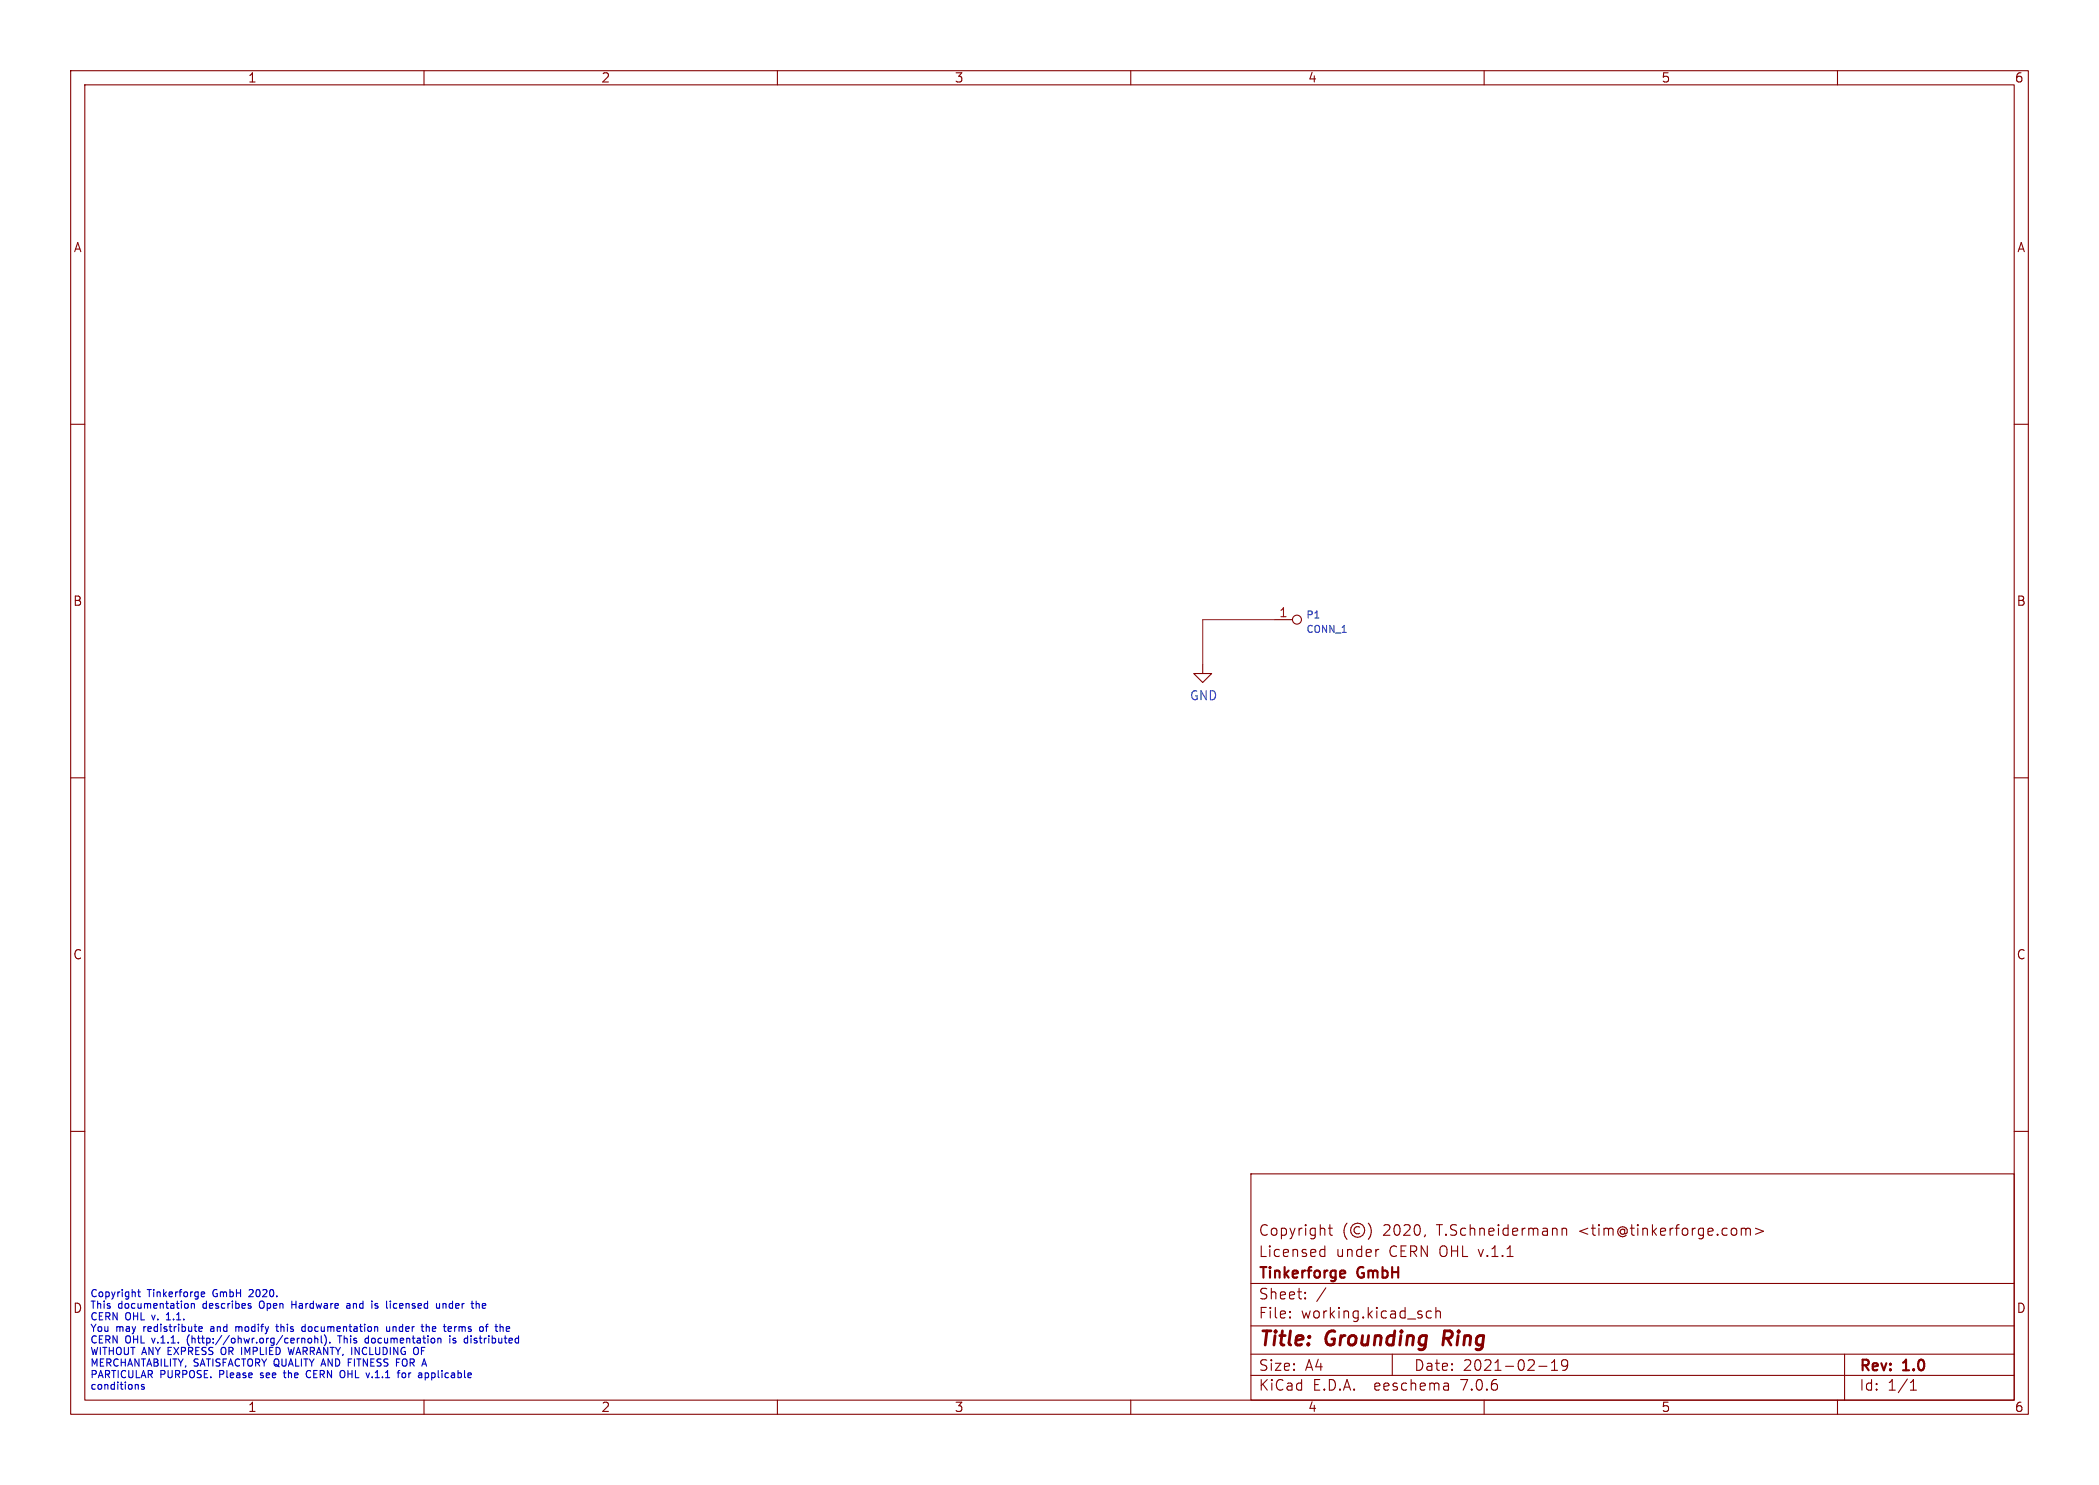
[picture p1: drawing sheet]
<svg xmlns="http://www.w3.org/2000/svg" width="297mm" height="210mm" viewBox="0 0 297 210" stroke-linecap="round" stroke-linejoin="round" font-family="sans-serif">
<g fill="none" stroke="#840000" stroke-width=".15">
<path d="M10 10h277v190h-277zM12 12h273v186h-273zM60 10v2M110 10v2M160 10v2M210 10v2M260 10v2M10 60h2M285 60h2M170.2 94v1.3h1.2l-1.2 1.2-1.3-1.2h1.3M180.3 87.6h2.6M10 110h2"/>
<path d="M285 110h2M10 160h2M285 160h2M177 166h108v32h-108zM186.9 177.6l.1 .1 .5-.1M186.9 176.8l.1-.1 .5 .1M187.5 176.2v1.5M188 173.7h.5M188.2 173.2v1.3v.1l.3 .1M190.6 173a1.72 1.72 0 0 0 0 2.3M192.4 173.6a.52 .52 0 0 0-.8 .4 .52 .52 0 0 0 .8 .4M193.6 173a1.72 1.72 0 0 1 0 2.3"/>
<path d="M195 176.7h.1M201.7 174.6l-.2 .3M221 173.8a.37 .37 0 0 1 .7 .1v.8M221 173.7v1M246.4 173.8a.37 .37 0 0 1 .6 .1M246.4 173.7v1M247 173.9l.2-.2 .4 .1 .1 .9M247 173.9v.8M248.4 173.7l1.1 .4-1.1 .5M60 198v2M110 198v2M160 198v2"/>
<path d="M177 194.5h108M177 191.5h108M177 187.5h108M177 181.5h108M182.5 186.3h.1l-.1 .1M182.5 186.3v.1M182.5 185.5v.1M182.5 185.5h.1l-.1 .1M184.7 183.6v.1M184.7 183.6h-.1l.1 .1M184.7 182.8v.1M184.7 182.8h-.1l.1 .1"/>
<path d="M187.6 182.1l-1.3 2M197 191.5v3M202.5 185.5l-.4-.1-.3 .3v.4l.2 .2 .1 .1 .4-.1M203.2 185.5a.37 .37 0 0 1 .6 .1v.8M203.2 184.9v1.5M204.9 195.7l.1 .9M205 196.5l-.2 .1M205 196h-.2M210 198v2M217.7 193.2h1.2M219.5 193.8h.9M219.5 192.7l.5-.4v1.5"/>
<path d="M221.8 192.9l-.3 .3h-.3l-.2-.3v-.3l.1-.2 .4-.1 .2 .1a.99 .99 0 0 1-.3 1.4h-.3M260 198v2M261 191.5v6.5M270.3 196.6h.9M270.3 195.5l.4-.4v1.5"/>
<circle cx="183.5" cy="87.6" r=".63"/>
<circle cx="192.1" cy="174" r="1"/>
</g>
<path d="M204.4 188.2l-.2 2" fill="none" stroke="#840000" stroke-width=".4"/>
<path d="M190.1 179.7l.2 .1v.2l-.7 .2M190.3 180.6l-.2 .1" fill="none" stroke="#840000" stroke-width=".3"/>
<g fill="none" stroke="#0000c2" stroke-width=".15">
<path d="M19.4 195.8l.2 .1v.6M19.5 182.7h.4M19.6 182.4v.8l.3 .2M20.4 195.8h-.2l-.2 .1 .1 .2 .3 .1v.2h-.4M23.5 186.7h.6M23.7 185.8l-.2 .1M26.3 184.3l.2 .1 .1 .1v.4l-.3 .1M26.5 189.2v.7M27.1 184.4l.1-.1 .3 .1v.6M27.1 184.3v.7M28.1 187.9h.5v-.2l-.3-.1-.2 .2 .1 .4h.4M28.5 182.8l.1-.1h.2l.2 .1v.1l-.5 .1"/>
<path d="M28.5 183.2l.1 .2 .3-.1M29.8 187.9v.3M31.3 190.7v.7M33.4 187.6v.7M33.7 187.6l-.3 .1M35.3 182.4l-.1 .1M35.4 184.7l.1 .1-.1 .2M35.4 184.3l.1 .1M35.8 182.8l-.6 .6h.6M36.7 184.1v.8M36.8 194.8h.1M36.9 194.2v.2"/>
<path d="M39 187.6h.4M39.2 187.3v.8l.2 .2M40.1 194.2h.4M40.2 193.8v.9l.3 .1M40.8 190.5l.2 1.1 .2-.8 .2 .8M41.3 184v1M41.3 184.5h.6M42.7 188.1l.2 .2 .3-.1M42.7 189.2v.7M42.7 189.3l.1-.1 .3 .1v.6M43.2 187.7l-.3-.1-.2 .2M43.2 187.3v1"/>
<path d="M43.5 193.9a.5 .5 0 0 0-.2 .6 .5 .5 0 0 0 .6 .3M43.7 189.3l.2-.1 .2 .2v.3l-.2 .2h-.2l-.1-.2zM44.5 189.3l.2-.1 .2 .1 .1 .6M44.5 188.9v1M45.5 188.9v.9l.1 .1M45.9 188.8a1.19 1.19 0 0 1 0 1.5M46.7 189.8v.1M48.1 188.9v1M48.7 193.9a.72 .72 0 0 1 0 .9M49.1 184.4h.4v.6M49.3 192.7h.3M49.5 184.6h-.3l-.2 .2 .2 .2h.3"/>
<path d="M51.7 189.8l.1 .1h.3M52.1 189.3l-.3-.1-.1 .1M52.1 188.9v1M53.1 185h.3M53.4 184.4l-.2-.1-.1 .2v.1l.3 .1M54.7 187.6v.6l.3 .1 .1-.1M55.1 187.6v.7M55.2 184v.1M55.6 187.6v.7M55.8 184.4l-.1 .1 .1 .5M55.8 187.6l-.2 .1M56.1 192.7h.3"/>
<path d="M57 194.2h.2l.2 .1v.3l-.2 .2h-.2l-.1-.2zM59.1 190.6a.72 .72 0 0 1 0 .9M60.2 194.2h.3l.1 .1v.5h-.4M60.3 187.7l.2-.1 .2 .1v.6M60.3 187.3v1M61.8 184.3v.7h.3l.1-.1M62.2 184.3v.7M62.2 189.2l.2 .2v.5M62.7 184.3v.7M63.1 184.4l-.3-.1-.1 .1M63.6 188.9v.1M63.6 189.2v.7"/>
<path d="M63.7 187.6l.2 .3h-.5M63.8 188.2l-.1 .1M64.1 189.9h.4M64.3 187.6v.7M64.4 187.7l-.1 .1M64.5 189.3l-.3-.1-.1 .2v.1l.4 .1M66.6 188.9v.1M66.6 189.2v.7M67.5 184.3l.3 .2v.5M68.3 184.4v.6M68.7 187.6h.4M68.7 184.6l-.5 .1"/>
<path d="M69.1 187.3l-.3 .1v.9M71.7 188.2h.4M71.7 187.7l.3-.1 .1 .3h-.5"/>
</g>
<path d="M180.3 87.6h-10.1v6.4" fill="none" stroke="#009600" stroke-width=".15"/>
<g font-size="2.8" fill="#840000">
<text x="178" y="190.9">Title:</text>
<text x="187.7" y="190.9">Grounding</text>
<text x="205" y="190.9">Ring</text>
</g>
<g font-size="2.1" fill="#840000">
<text x="178" y="178">Licensed</text>
<text x="178" y="175">Copyright</text>
<text x="189" y="178">under</text>
<text x="195.7" y="175">2020,</text>
<text x="196.6" y="178">CERN OHL v.1.1</text>
<text x="203.5" y="175">T.Schneidermann</text>
<text x="223.7" y="175">&lt;tim@tinkerforge.com&gt;</text>
<text x="178" y="184">Sheet:</text>
<text x="178" y="181.2">Tinkerforge</text>
<text x="192.2" y="181.2">GmbH</text>
<text x="178" y="186.7">File:</text>
<text x="184.1" y="186.7">working.kicad_sch</text>
<text x="178" y="196.9">KiCad</text>
<text x="178" y="194.1">Size:</text>
<text x="184.7" y="194.1">A4</text>
<text x="185.7" y="196.9">E.D.A.</text>
<text x="194.6" y="196.9">eeschema</text>
<text x="200" y="194.1">Date:</text>
<text x="207" y="196.9">7.0.6</text>
<text x="207" y="194.1">2021-02-19</text>
<text x="263" y="194.3">Rev:</text>
<text x="263" y="196.9">Id:</text>
<text x="267.1" y="196.9">1/1</text>
<text x="269.4" y="194.3">1.0</text>
</g>
<g font-size="1.8" fill="#840000">
<text x="35" y="11.9">1</text>
<text x="85" y="11.9">2</text>
<text x="135" y="11.9">3</text>
<text x="185" y="11.9">4</text>
<text x="235" y="11.9">5</text>
<text x="285" y="11.9">6</text>
<text x="10.3" y="35.9">A</text>
<text x="285.3" y="35.9">A</text>
<text x="10.3" y="85.9">B</text>
<text x="285.3" y="85.9">B</text>
<text x="10.3" y="135.9">C</text>
<text x="285.3" y="135.9">C</text>
<text x="10.3" y="185.9">D</text>
<text x="285.3" y="185.9">D</text>
<text x="35" y="199.9">1</text>
<text x="85" y="199.9">2</text>
<text x="135" y="199.9">3</text>
<text x="185" y="199.9">4</text>
<text x="235" y="199.9">5</text>
<text x="285" y="199.9">6</text>
</g>
<text font-size="1.8" fill="#a90000" x="180.9" y="87.4">1</text>
<text font-size="1.8" fill="#006464" x="168.3" y="99.2">GND</text>
<g font-size="1.4" fill="#006464">
<text x="184.7" y="87.7">P1</text>
<text x="184.7" y="89.7">CONN_1</text>
</g>
<g font-size="1.4" fill="#0000c2">
<text x="12.7" y="183.5">Copyright</text>
<text x="12.7" y="185.1">This</text>
<text x="16.7" y="185.1">documentation</text>
<text x="20.9" y="183.5">Tinkerforge</text>
<text x="28.9" y="185.1">describes</text>
<text x="30.3" y="183.5">GmbH</text>
<text x="35.7" y="183.5">2020.</text>
<text x="37.2" y="185.1">Open</text>
<text x="42" y="185.1">Hardware</text>
<text x="50" y="185.1">and</text>
<text x="53.8" y="185.1">is</text>
<text x="56.1" y="185.1">licensed</text>
<text x="63.5" y="185.1">under</text>
<text x="68.7" y="185.1">the</text>
<text x="12.7" y="186.8">CERN</text>
<text x="12.7" y="188.4">You</text>
<text x="12.7" y="190.1">CERN</text>
<text x="12.7" y="191.7">WITHOUT ANY EXPRESS</text>
<text x="16.4" y="188.4">may</text>
<text x="17.7" y="186.8">OHL</text>
<text x="17.7" y="190.1">OHL</text>
<text x="20.5" y="188.4">redistribute</text>
<text x="21.7" y="186.8">v.</text>
<text x="21.7" y="190.1">v.1.1.</text>
<text x="24" y="186.8">1.1.</text>
<text x="26.9" y="190.1">(http://ohwr.org/cernohl).</text>
<text x="30.3" y="188.4">and</text>
<text x="31.7" y="191.7">OR IMPLIED</text>
<text x="34" y="188.4">modify</text>
<text x="40.1" y="188.4">this</text>
<text x="41.8" y="191.7">WARRANTY, INCLUDING</text>
<text x="43.9" y="188.4">documentation</text>
<text x="48.6" y="190.1">This</text>
<text x="52.6" y="190.1">documentation</text>
<text x="56.1" y="188.4">under</text>
<text x="60" y="191.7">OF</text>
<text x="61.4" y="188.4">the</text>
<text x="64.8" y="188.4">terms</text>
<text x="64.8" y="190.1">is</text>
<text x="67.2" y="190.1">distributed</text>
<text x="70.1" y="188.4">of</text>
<text x="12.7" y="193.3">MERCHANTABILITY,</text>
<text x="12.7" y="195">PARTICULAR</text>
<text x="12.7" y="196.6">conditions</text>
<text x="22.7" y="195">PURPOSE.</text>
<text x="27.4" y="193.3">SATISFACTORY QUALITY AND</text>
<text x="31.3" y="195">Please</text>
<text x="37.3" y="195">see</text>
<text x="40.9" y="195">the</text>
<text x="44.3" y="195">CERN</text>
<text x="49.3" y="195">OHL</text>
<text x="50" y="193.3">FITNESS</text>
<text x="53.3" y="195">v.1.1</text>
<text x="57" y="193.3">FOR</text>
<text x="58" y="195">for</text>
<text x="61.2" y="195">applicable</text>
</g>
</svg>
